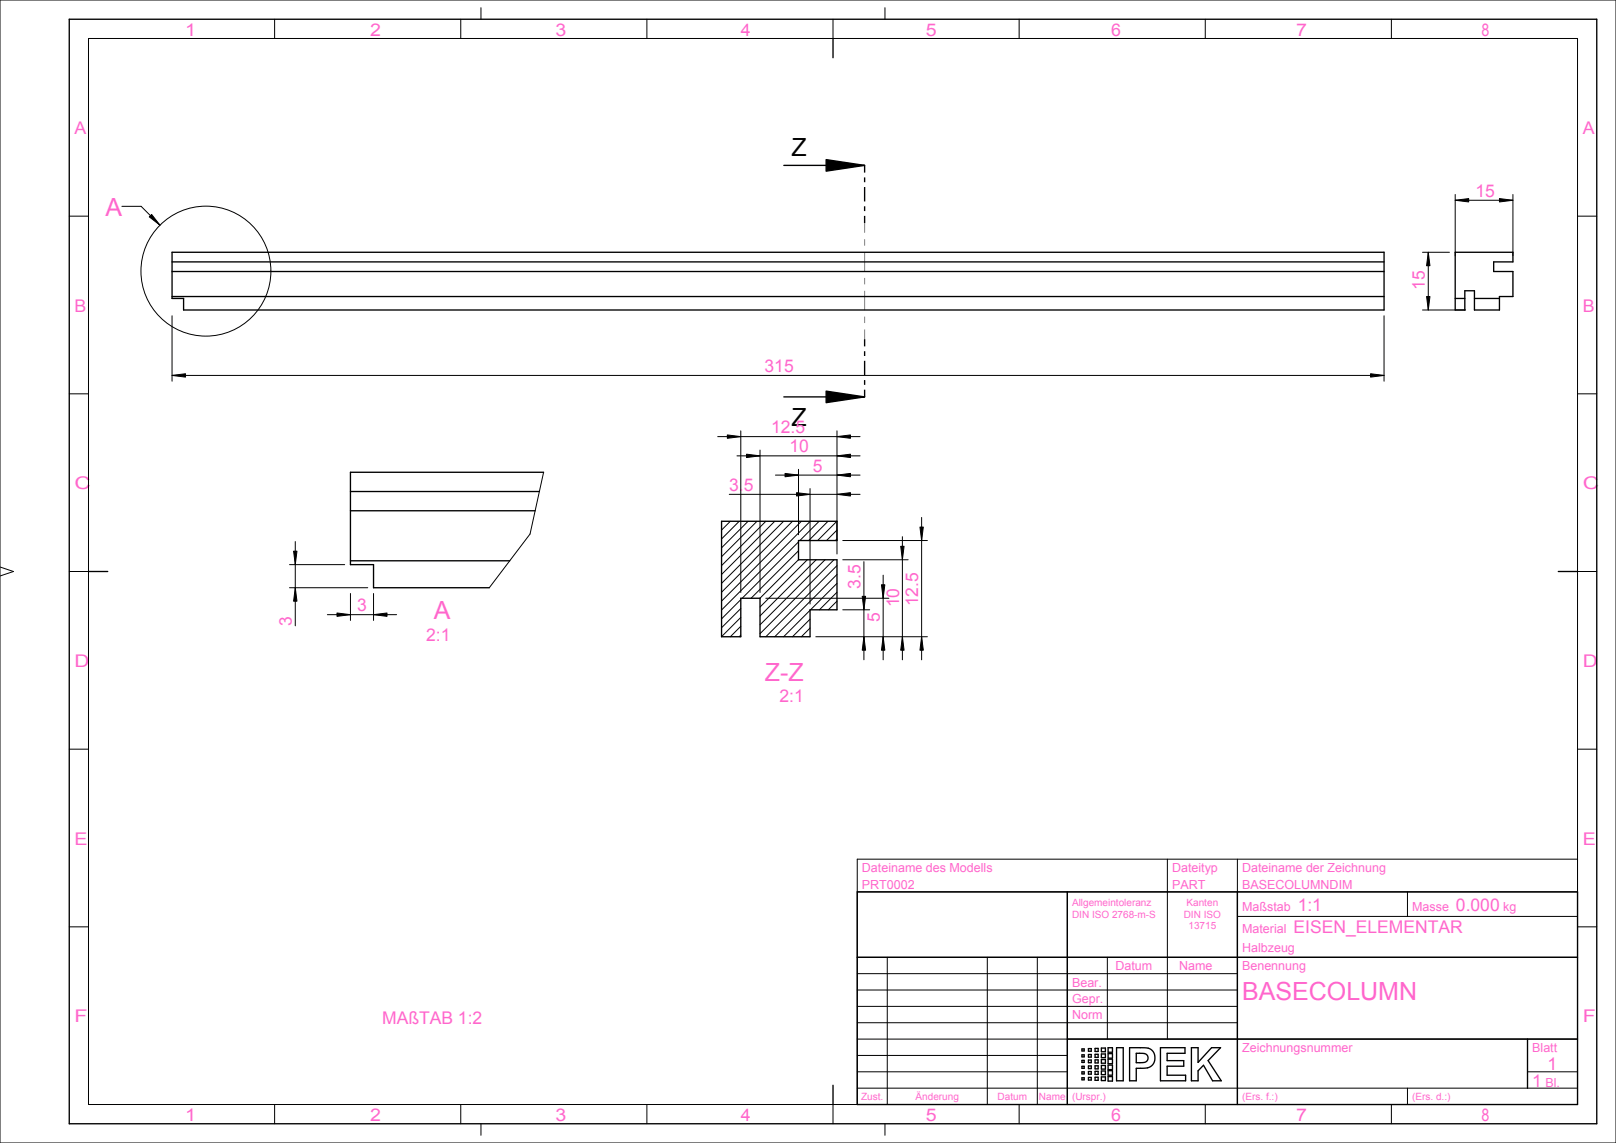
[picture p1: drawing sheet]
<svg xmlns="http://www.w3.org/2000/svg" width="420mm" height="297mm" viewBox="0 0 420 297" stroke-linecap="round" stroke-linejoin="round" font-family="sans-serif">
<path d="M214.7 41.5l10 1.5-10 1.5zM214.7 101.6l10 1.5-10 1.5z" fill="#000"/>
<g fill="none" stroke="#000" stroke-width=".35">
<path d="M18 5h397v287h-397zM216.5 10v5M203.7 43h21v1.8M214.7 41.5l10 1.5-10 1.5zM224.7 46.1v1.2M224.7 48.6v3.7M224.7 53.6v1.2M224.7 56.1v1.9M224.7 88.1v1.9M224.7 91.3v1.2M224.7 93.8v3.7M224.7 98.8v1.2"/>
<path d="M214.7 101.6l10 1.5-10 1.5zM224.7 101.3v1.8h-21M91.1 132.7h48M91.1 127.7h49.1M141.3 122.7h-50.2v24h6v6h30.1M187.5 135.5h30v5h-10v5h10v13h-7v7h-13v-10h-5v10h-5zM23 148.5h5M91.1 145.7h41.4M405 148.5h5M222.8 231.8h187.2v55.2h-187.2zM277.4 231.8v55.2M321.6 231.8v55.2"/>
<path d="M222.8 248.8h187.2M277.4 270h132.6M281.2 278.5h.6v.5h-.6zM281.2 277.1h.6v.5h-.6zM281.2 275.5h.6v.6h-.6zM281.2 274.1h.6v.5h-.6zM281.2 272.6h.6v.5h-.6zM282.9 280h.7v.6h-.7zM282.9 278.4h.7v.7h-.7zM282.9 277h.7v.7h-.7zM282.9 275.4h.7v.7h-.7zM282.9 274h.7v.7h-.7z"/>
<path d="M282.9 272.5h.7v.7h-.7zM284.6 279.9h.8v.8h-.8zM284.6 278.4h.8v.8h-.8zM284.6 276.9h.8v.8h-.8zM284.6 275.4h.8v.8h-.8zM284.6 274h.8v.8h-.8zM284.6 272.4h.8v.8h-.8zM286.3 279.8h1v1h-1zM286.3 278.3h1v.9h-1zM286.3 276.8h1v1h-1zM286.3 275.3h1v1h-1zM286.3 273.9h1v.9h-1z"/>
<path d="M286.3 272.3h1v1h-1zM288 279.7h1.1v1.2h-1.1zM288 278.2h1.1v1.2h-1.1zM288 276.8h1.1v1.1h-1.1zM288 275.2h1.1v1.2h-1.1zM288 273.8h1.1v1.2h-1.1zM288 272.2h1.1v1.2h-1.1zM290.2 272.2h1.7v8.6h-1.7zM293.6 272.2l4.8 .2 1.1 .7 .6 1.1-.1 1.6-.9 1.3-1.1 .4-2.7 .1v3.2h-1.7zM295.3 273.7h1.8l.8 .2 .4 .7-.1 1-.8 .5h-2.1zM301.6 272.2h6.4v1.5h-4.7v1.9h4.4v1.4h-4.4v2.4h4.8v1.4h-6.5zM309.6 272.2h1.8v3.9l3.5-3.9h2.3l-3.2 3.4 3.4 5.2h-2.2l-2.4-4-1.4 1.4v2.6h-1.8z"/>
<path d="M397 270v12.8M216.5 282v5M281.2 280.1h.6v.5h-.6z"/>
</g>
<path d="M224.7 58v2.5M224.7 62.2v1.6M224.7 65.5v5M224.7 72.2v1.7M224.7 75.6v5M224.7 82.3v1.6M224.7 85.6v2.5" fill="none" stroke="#7c7c85" stroke-width=".26"/>
<g fill="none" stroke="#000" stroke-width=".26">
<path d="M0 0h420v297h-420zM23 10h387v277h-387zM71.4 5v5M119.8 5v5M125 2v3M168.1 5v5M216.5 5v5M230 2v3M264.9 5v5M313.3 5v5M361.6 5v5M18 56.2h5"/>
<path d="M410 56.2h5M18 102.3h5M410 102.3h5M141.3 122.7l-3.5 16.1-10.6 13.9M189.8 135.5l-2.3 2.2M192.1 135.5l-4.6 4.5M194.4 135.5l-6.9 6.9M196.7 135.5l-9.2 9.2M199 135.5l-11.5 11.5M201.4 135.5l-13.9 13.8M203.7 135.5l-16.2 16.1M206 135.5l-18.5 18.4"/>
<path d="M208.3 135.5l-20.8 20.7M210.6 135.5l-23.1 23M212.9 135.5l-5 5M215.2 135.5l-5 5M217.5 135.5l-5 5M217.5 137.7l-2.7 2.8M0 147.3l3.5 1.2-3.5 1.2M18 148.5h5M192.5 155.8l-5 5M192.5 158.1l-5 5M207.5 140.8l-14.6 14.7M207.5 143.1l-12.3 12.4"/>
<path d="M207.5 145.4l-10 10.1M209.8 145.5l-12.3 12.2M210.5 158.6l-6.8 6.9M212.1 145.5l-14.6 14.5M214.4 145.5l-16.9 16.9M216.7 145.5l-19.2 19.2M217.5 140l-.4 .5M217.5 147l-18.5 18.5M217.5 149.3l-16.1 16.2M217.5 151.6l-6.8 6.9M217.5 153.9l-4.5 4.6M217.5 156.2l-2.2 2.3"/>
<path d="M410 148.5h5M192.5 160.4l-5 5M192.5 162.7l-2.7 2.8M192.5 165l-.4 .5M210.5 160.9l-4.5 4.6M210.5 163.2l-2.2 2.3M18 194.7h5M410 194.7h5M222.8 231.8h187.2M277.4 231.8v55.2M303.4 223.3v46.7M321.6 238.1h88.4"/>
<path d="M321.6 223.3v63.7M365.8 231.8v6.3M410 223.3h-187.2v63.7M18 240.8h5M222.8 248.8h187.2M222.8 253h98.8M222.8 257.3h98.8M230.6 248.8v38.2M256.6 248.8v38.2M269.6 248.8v38.2M287.8 248.8v21.2M410 240.8h5"/>
<path d="M222.8 261.5h98.8M222.8 265.8h98.8M222.8 270h187.2M222.8 274.3h54.6M222.8 278.5h54.6M397 278.5h13M397 270v12.8M71.4 287v5M119.8 287v5M125 292v3M168.1 287v5M216.5 287v5"/>
<path d="M222.8 282.8h187.2M230 292v3M264.9 287v5M313.3 287v5M361.6 287v5M365.8 282.8v4.2"/>
<circle cx="53.5" cy="70.5" r="16.9"/>
</g>
<!-- layer: 20_ALL_FEATURES -->
<path d="M44.7 65.6h315v15h-312v-3h-3zM44.7 77.1h315M44.7 70.6h315M44.7 68.1h315M378.2 65.6h15v2.5h-5v2.5h5v6.5h-3.5v3.5h-6.5v-5h-2.5v5h-2.5zM378.2 77.6h2.5M383.2 77.6h6.5" fill="none" stroke="#000" stroke-width=".35"/>
<!-- layer: 50_ALL_DETAILS -->
<path d="M39.4 55.7l2.2 2.8-2.8-2.2z" fill="#000"/>
<path d="M31.7 53.6h5l4.9 4.9M39.4 55.7l2.2 2.8-2.8-2.2z" fill="none" stroke="#000" stroke-width=".26"/>
<!-- layer: 51_ALL_DIMS -->
<g fill="#000">
<path d="M378.2 52l3.5-.4v.9zM389.7 51.6l3.5 .4-3.5 .5zM371.2 65.6l.4 3.5h-.8zM44.7 97.6l3.5-.5v.9zM356.2 97.1l3.5 .5-3.5 .4zM370.8 77.1h.8l-.4 3.5zM189 113l3.5 .5-3.5 .4zM194 118l3.5 .5-3.5 .4zM217.5 118.5l3.5-.5v.9zM217.5 113.5l3.5-.5v.9zM204 123l3.5 .5-3.5 .4zM207 128l3.5 .5-3.5 .4z"/>
<path d="M217.5 128.5l3.5-.5v.9zM217.5 123.5l3.5-.5v.9zM76.3 143.2h.9l-.5 3.5zM76.7 152.7l.5 3.5h-.9zM87.6 159.3l3.5 .4-3.5 .5zM97.1 159.7l3.5-.4v.9zM224.1 155h.9l-.5 3.5zM229.1 152h.9l-.5 3.5zM234.1 142h.9l-.5 3.5zM239.1 137h.9l-.5 3.5zM224.5 165.5l.5 3.5h-.9zM229.5 165.5l.5 3.5h-.9z"/>
<path d="M234.5 165.5l.5 3.5h-.9zM239.5 165.5l.5 3.5h-.9z"/>
</g>
<g fill="none" stroke="#000" stroke-width=".26">
<path d="M378.2 52l3.5-.4v.9zM378.2 50.5v16M378.2 52h15M389.7 51.6l3.5 .4-3.5 .5zM393.2 50.5v16M369.7 65.6h7M370.8 77.1h.8l-.4 3.5zM371.2 65.6l.4 3.5h-.8zM371.2 65.6v15M44.7 97.6l3.5-.5v.9zM44.7 82.1v17M44.7 97.6h315"/>
<path d="M356.2 97.1l3.5 .5-3.5 .4zM359.7 82.1v17M369.7 80.6h11.2M186.5 113.5h37M189 113l3.5 .5-3.5 .4zM191.5 118.5h32M192.5 112v42M194 118l3.5 .5-3.5 .4zM197.5 117v37M217.5 118.5l3.5-.5v.9zM217.5 113.5l3.5-.5v.9zM217.5 112v32"/>
<path d="M189.5 128.5h34M201.5 123.5h22M204 123l3.5 .5-3.5 .4zM207 128l3.5 .5-3.5 .4zM207.5 122v17M210.5 127v30M217.5 128.5l3.5-.5v.9zM217.5 123.5l3.5-.5v.9zM234.5 139.5v32M239.1 137h.9l-.5 3.5zM239.5 134.5v37M75.2 152.7h20.4"/>
<path d="M75.2 146.7h14.4M76.3 143.2h.9l-.5 3.5zM76.7 152.7l.5 3.5h-.9zM76.7 140.7v21.9M85.1 159.7h18M87.6 159.3l3.5 .4-3.5 .5zM91.1 154.2v7M97.1 159.7l3.5-.4v.9zM97.1 154.2v7M199 155.5h32M219 158.5h7M219 145.5h17"/>
<path d="M219 140.5h22M224.1 155h.9l-.5 3.5zM224.5 145.9v25.6M229.1 152h.9l-.5 3.5zM229.5 149.5v22M234.1 142h.9l-.5 3.5zM212 165.5h29M224.5 165.5l.5 3.5h-.9zM229.5 165.5l.5 3.5h-.9zM234.5 165.5l.5 3.5h-.9zM239.5 165.5l.5 3.5h-.9z"/>
</g>
<g font-size="6.5">
<text x="205.7" y="40.5">Z</text>
<text x="205.7" y="110.6">Z</text>
</g>
<g font-size="6.5" fill="#f6c">
<text x="27.4" y="56.1">A</text>
<text x="112.8" y="160.8">A</text>
<text x="198.8" y="176.9">Z-Z</text>
<text x="322.8" y="259.8">BASECOLUMN</text>
</g>
<g font-size="4.6" fill="#f6c">
<text x="383.5" y="51.2">15</text>
<text x="370.3" y="75.3" transform="rotate(-90 370.3 75.3)">15</text>
<text x="198.7" y="96.7">315</text>
<text x="200.4" y="112.6">12.5</text>
<text x="205.2" y="117.6">10</text>
<text x="211.3" y="122.6">5</text>
<text x="189.5" y="127.6">3.5</text>
<text x="223.7" y="152.9" transform="rotate(-90 223.7 152.9)">3.5</text>
<text x="92.8" y="158.8">3</text>
<text x="228.7" y="161.7" transform="rotate(-90 228.7 161.7)">5</text>
<text x="233.7" y="157.8" transform="rotate(-90 233.7 157.8)">10</text>
<text x="238.7" y="157.6" transform="rotate(-90 238.7 157.6)">12.5</text>
<text x="75.9" y="162.6" transform="rotate(-90 75.9 162.6)">3</text>
<text x="110.8" y="166.4">2:1</text>
<text x="202.6" y="182.5">2:1</text>
<text x="337.3" y="236.7">1:1</text>
<text x="378.4" y="236.7">0.000</text>
<text x="336.2" y="242.5">EISEN_ELEMENTAR</text>
<text x="99.3" y="266.2">MAßTAB 1:2</text>
<text x="402.2" y="278.1">1</text>
<text x="398.2" y="282.4">1</text>
</g>
<g font-size="4.5" fill="#f6c">
<text x="48.1" y="9.2">1</text>
<text x="96.2" y="9.2">2</text>
<text x="144.4" y="9.2">3</text>
<text x="192.5" y="9.2">4</text>
<text x="240.6" y="9.2">5</text>
<text x="288.8" y="9.2">6</text>
<text x="336.9" y="9.2">7</text>
<text x="385" y="9.2">8</text>
<text x="19.4" y="34.8">A</text>
<text x="411.4" y="34.8">A</text>
<text x="19.4" y="81">B</text>
<text x="411.4" y="81">B</text>
<text x="19.4" y="127.2">C</text>
<text x="411.4" y="127.2">C</text>
<text x="19.4" y="173.3">D</text>
<text x="411.4" y="173.3">D</text>
<text x="19.4" y="219.5">E</text>
<text x="411.4" y="219.5">E</text>
<text x="19.4" y="265.7">F</text>
<text x="411.4" y="265.7">F</text>
<text x="48.1" y="291.2">1</text>
<text x="96.2" y="291.2">2</text>
<text x="144.4" y="291.2">3</text>
<text x="192.5" y="291.2">4</text>
<text x="240.6" y="291.2">5</text>
<text x="288.8" y="291.2">6</text>
<text x="336.9" y="291.2">7</text>
<text x="385" y="291.2">8</text>
</g>
<g font-size="3.3" fill="#f6c">
<text x="224" y="226.6">Dateiname des Modells</text>
<text x="304.6" y="226.6">Dateityp</text>
<text x="322.8" y="226.6">Dateiname der Zeichnung</text>
<text x="224" y="230.9">PRT0002</text>
<text x="304.6" y="230.9">PART</text>
<text x="322.8" y="230.9">BASECOLUMNDIM</text>
<text x="322.8" y="236.7">Maßstab</text>
<text x="367" y="236.7">Masse</text>
<text x="390.7" y="236.7">kg</text>
<text x="322.8" y="242.5">Material</text>
<text x="322.8" y="247.3">Halbzeug</text>
<text x="278.6" y="256.4">Bear.</text>
<text x="289.9" y="252.1">Datum</text>
<text x="306.4" y="252.1">Name</text>
<text x="322.8" y="252.1">Benennung</text>
<text x="278.6" y="260.6">Gepr.</text>
<text x="278.6" y="264.9">Norm</text>
<text x="322.8" y="273.4">Zeichnungsnummer</text>
<text x="398.2" y="273.4">Blatt</text>
<text x="401.7" y="282.4">Bl.</text>
</g>
<g font-size="2.6" fill="#f6c">
<text x="278.6" y="235.5">Allgemeintoleranz</text>
<text x="278.6" y="238.5">DIN ISO 2768-m-S</text>
<text x="307.7" y="238.5">DIN ISO</text>
<text x="308.4" y="235.5">Kanten</text>
<text x="308.9" y="241.5">13715</text>
<text x="223.8" y="285.9">Zust.</text>
<text x="238" y="285.9">Änderung</text>
<text x="259.3" y="285.9">Datum</text>
<text x="270" y="285.9">Name</text>
<text x="278.6" y="285.9">(Urspr.)</text>
<text x="322.8" y="285.9">(Ers. f.:)</text>
<text x="367" y="285.9">(Ers. d.:)</text>
</g>
</svg>
